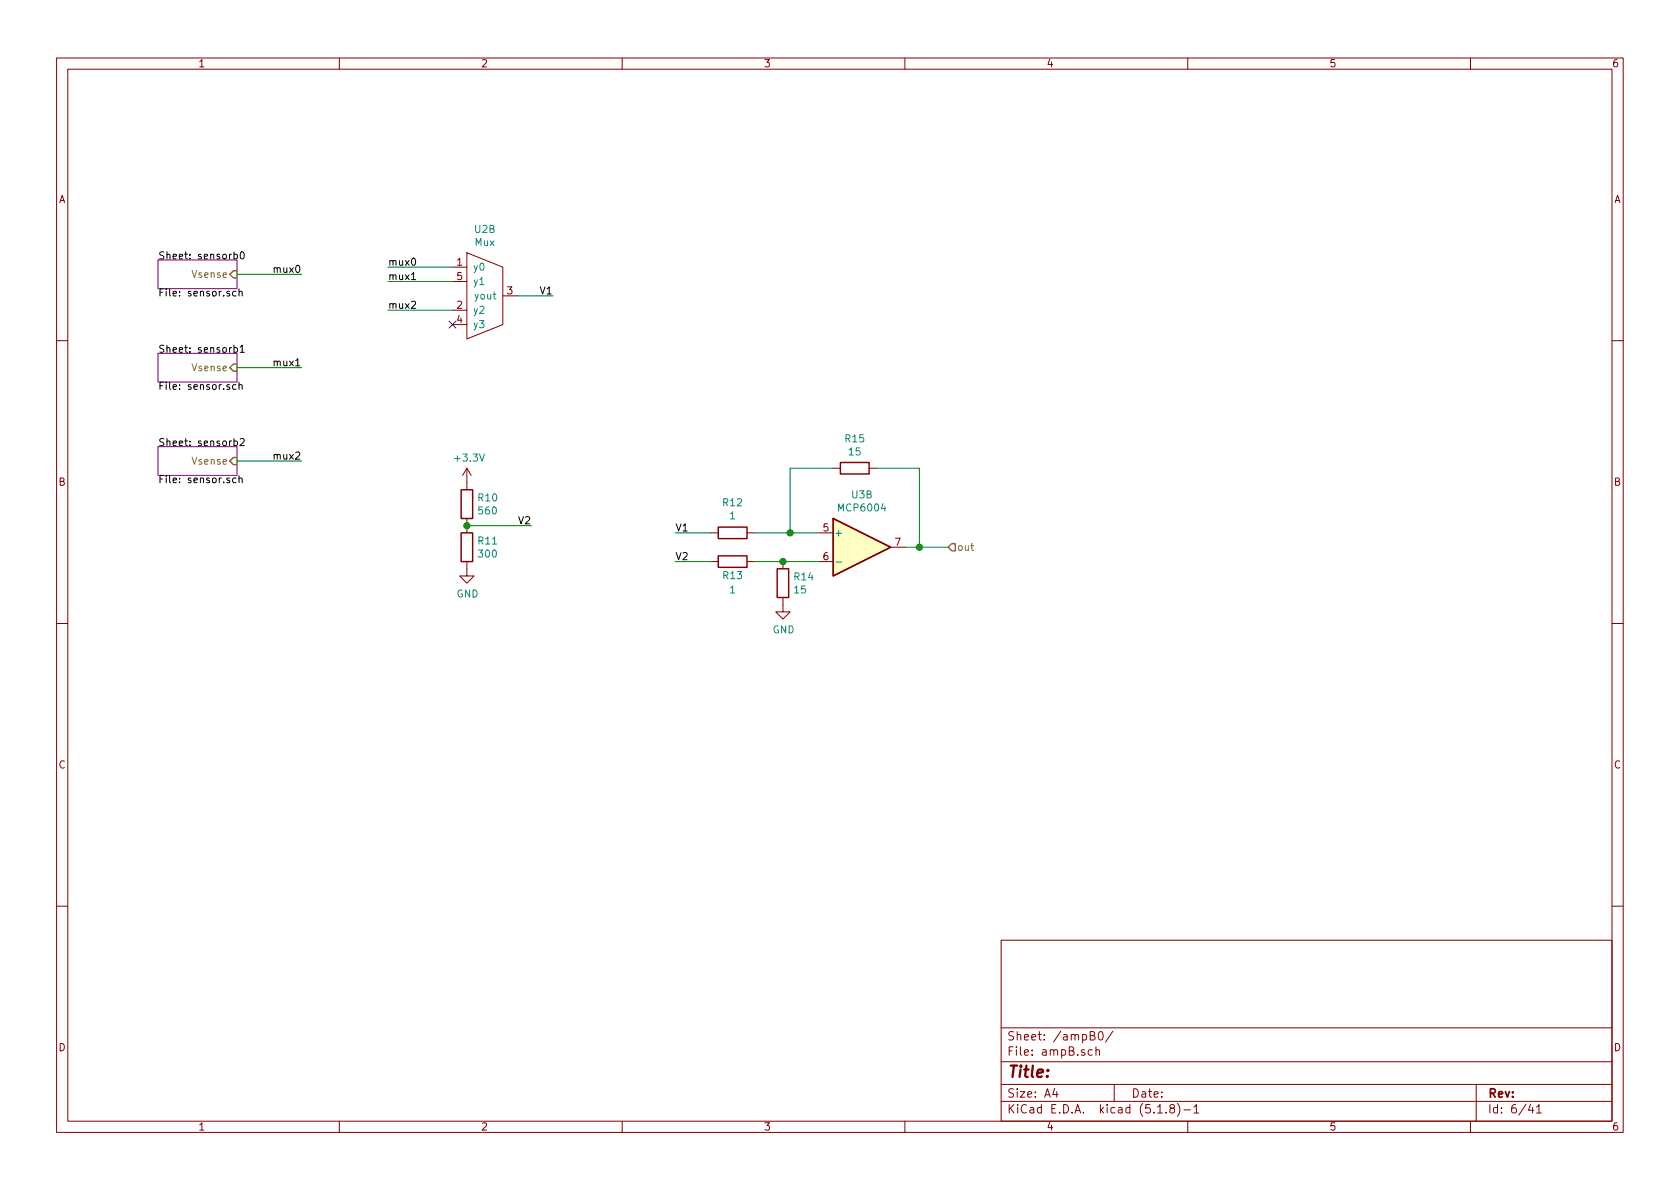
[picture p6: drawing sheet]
<svg xmlns="http://www.w3.org/2000/svg" width="297mm" height="210mm" viewBox="0 0 297 210" stroke-linecap="round" stroke-linejoin="round" font-family="sans-serif">
<g fill="none" stroke="#840000" stroke-width=".18">
<path d="M10 10.3h277v189.9h-277zM12 12.2h273v186.1h-273zM60 10.3v1.9M110 10.3v1.9M160 10.3v1.9M210 10.3v1.9M260 10.3v1.9M80 47.2h2.5M80 54.9h2.5M80 57.4h2.5M80 49.8h2.5M82.5 44.7l6.4 2.5v10.2l-6.4 2.5z"/>
<path d="M88.9 52.3h2.5M10 60.2h2M285 60.2h2M82.5 99.3v2.5h1.3l-1.3 1.3-1.2-1.3h1.2M82.5 82.8l-.7 1.3M82.5 82.8v3.8M82.5 91.7v2.5M82.5 82.8l.8 1.3M125.7 94.2h1.3M125.7 99.3h1.3M132.1 94.2h1.2M132.1 99.3h1.2"/>
<path d="M138.4 99.3v1.3M144.8 94.2h2.5M144.8 99.3h2.5M147.3 82.8h1.3M153.7 82.8h1.2M157.5 96.8h2.5M10 110.3h2M138.4 105.7v2.5h1.3l-1.3 1.3-1.2-1.3h1.2M285 110.3h2M10 160.2h2M177 166.3h108v32h-108zM285 160.2h2"/>
<path d="M60 198.3v1.9M110 198.3v1.9M160 198.3v1.9M177 194.8h108M177 191.8h108M177 187.8h108M177 181.8h108M186.5 192.5l-.4 1h1M186.8 193v1M192.8 183.1h.6l.1-.3-.1-.3-.6-.1v1.5h.5l.3-.3a.41 .41 0 0 0-.3-.5M193.1 185.7l-.4-.1-.3 .3 .1 .6 .2 .1 .4-.1M193.8 185.7a.37 .37 0 0 1 .6 .1v.8"/>
<path d="M193.8 185.1v1.5M194.3 182.6l.4-.2a.94 .94 0 0 1 0 1.5 .79 .79 0 0 1-.4-1.3zM196.8 182.3l-1.3 2M197 191.8v3M204.7 196.8h.8M206.2 196.7v.1M207.1 196l-.3-.3 .2-.3a.48 .48 0 0 1 .6 .1l-.1 .4a.52 .52 0 0 0-.6 .2 .52 .52 0 0 0 .1 .6l.4 .1 .2-.1 .1-.4-.3-.3M208.2 195.1a1.71 1.71 0 0 1 0 2.3M209.3 196.3h1.2M210 198.3v1.9M211.1 195.8l.4-.5v1.5M211.1 196.8h.9"/>
<path d="M260 198.3v1.9M261 191.8v6.5M270.6 195.2l-.3 1.1h.9M271 195.8v1M271.7 195.8l.4-.5v1.5M271.7 196.8h.8"/>
</g>
<path d="M27.9 46h14v5h-14zM27.9 79h14v5.1h-14zM27.9 62.5h14v5.1h-14z" fill="none" stroke="#840084" stroke-width=".18"/>
<g fill="none" stroke="#000" stroke-width=".18">
<path d="M41.4 45h.3l.3 .2-.1 .5h-.5M41.4 44.5v1.3M41.7 51.6l-.3-.1-.3 .2 .1 .6h.5M42.3 51.6l.2-.1 .2 .1 .1 .7M42.3 51.1v1.2M42.6 44.6l.1-.1a.67 .67 0 0 1 .5 .7 .67 .67 0 0 1-.5 .6l-.1-.1-.1-.4zM72.7 53.4l.5-.1 .2 .1 .1 .2-.1 .2-.7 .7h.8M72.7 49.4h.8M72.9 45.8l.2-.2a.67 .67 0 0 1 .4 .7 .67 .67 0 0 1-.4 .6l-.4-.5zM41.4 78h.3l.3 .2-.1 .6h-.5M41.4 61.5h.3l.3 .2-.1 .5h-.5M41.4 61v1.3"/>
<path d="M41.4 77.5v1.3M41.7 68.1l-.3-.1-.3 .2 .1 .6h.5M42.3 68.1l.2-.1 .2 .1 .1 .8M42.3 67.6v1.3M42.5 77.7l.5-.2 .2 .4-.1 .2-.7 .7h.8M42.5 61.4l.3-.4v1.3M42.5 62.3h.7M41.7 84.6l-.3-.1-.3 .3 .1 .5h.5M42.3 84.7l.2-.2 .2 .1 .1 .8M42.3 84.1v1.3"/>
</g>
<path d="M41.3 47.9h.6v1.2h-.6l-.7-.6zM41.3 64.4h.6v1.3h-.6l-.7-.7zM41.3 80.9h.6v1.3h-.6l-.7-.7zM168.3 96.1h.6v1.3h-.6l-.7-.6z" fill="none" stroke="#848400" stroke-width=".25"/>
<path d="M147.3 91.7l10.2 5.1-10.2 5z" fill="#ffffc2" stroke="#ffffc2" stroke-width=".18"/>
<path d="M81.5 94.2h2.1v5.1h-2.1zM81.5 86.6h2.1v5.1h-2.1zM127 98.3h5.1v2h-5.1zM127 93.2h5.1v2h-5.1zM147.3 91.7l10.2 5.1-10.2 5zM148.6 81.8h5.1v2h-5.1zM137.4 100.6h2v5.1h-2z" fill="none" stroke="#840000" stroke-width=".25"/>
<path d="M147.8 99.4h1" fill="none" stroke="#008484" stroke-width=".18"/>
<g fill="none" stroke="#008400" stroke-width=".18">
<path d="M41.9 48.5h11.4M68.6 49.8h11.4M68.6 54.9h11.4M68.6 47.2h11.4M91.4 52.3h6.4M41.9 65h11.4M41.9 81.5h11.4M82.5 93h11.5M119.4 94.2h6.3M119.4 99.3h6.3M133.3 94.2h11.5M133.3 99.3h11.5"/>
<path d="M147.3 82.8h-7.6v11.4M154.9 82.8h7.7v14M160 96.8h7.6"/>
</g>
<g fill="#008400" stroke="#008400" stroke-width=".25">
<circle cx="82.6" cy="93" r=".51"/>
<circle cx="162.6" cy="96.8" r=".51"/>
<circle cx="138.4" cy="99.3" r=".51"/>
<circle cx="139.7" cy="94.2" r=".51"/>
</g>
<path d="M79.4 56.8l1.2 1.2M80.6 56.8l-1.2 1.2" fill="none" stroke="#000084" stroke-width=".18"/>
<text font-size="2.8" fill="#840000" x="178" y="190.5">Title:</text>
<g font-size="2.1" fill="#840000">
<text x="178" y="184">Sheet: /ampB0/</text>
<text x="178" y="186.7">File: ampB.sch</text>
<text x="178" y="196.9">KiCad E.D.A. kicad (5.1.8)-1</text>
<text x="178" y="194.1">Size: A4</text>
<text x="200" y="194.1">Date:</text>
<text x="263" y="194.1">Rev:</text>
<text x="263" y="196.9">Id: 6/41</text>
</g>
<g font-size="1.8" fill="#840000">
<text x="35" y="11.9">1</text>
<text x="85" y="11.9">2</text>
<text x="135" y="11.9">3</text>
<text x="185" y="11.9">4</text>
<text x="235" y="11.9">5</text>
<text x="285" y="11.9">6</text>
<text x="10.4" y="35.9">A</text>
<text x="285.4" y="35.9">A</text>
<text x="80.8" y="47">1</text>
<text x="80.8" y="49.5">5</text>
<text x="89.7" y="52.1">3</text>
<text x="80.8" y="54.6">2</text>
<text x="80.8" y="57.1">4</text>
<text x="10.4" y="85.9">B</text>
<text x="285.4" y="85.9">B</text>
<text x="145.6" y="94">5</text>
<text x="145.6" y="99.1">6</text>
<text x="158.3" y="96.5">7</text>
<text x="10.4" y="135.9">C</text>
<text x="285.4" y="135.9">C</text>
<text x="10.4" y="185.9">D</text>
<text x="285.4" y="185.9">D</text>
<text x="35" y="199.9">1</text>
<text x="85" y="199.9">2</text>
<text x="135" y="199.9">3</text>
<text x="185" y="199.9">4</text>
<text x="235" y="199.9">5</text>
<text x="285" y="199.9">6</text>
</g>
<g font-size="1.8" fill="#008484">
<text x="84" y="41.2">U2B</text>
<text x="83.6" y="47.9">y0</text>
<text x="84" y="43.5">Mux</text>
<text x="83.6" y="50.4">y1</text>
<text x="84.2" y="53">yout</text>
<text x="83.6" y="55.5">y2</text>
<text x="83.6" y="58">y3</text>
<text x="80.6" y="81.6">+3.3V</text>
<text x="149.5" y="78.2">R15</text>
<text x="150.2" y="80.5">15</text>
<text x="84.6" y="88.7">R10</text>
<text x="127.9" y="89.5">R12</text>
<text x="150.6" y="88.1">U3B</text>
<text x="84.7" y="91">560</text>
<text x="129.1" y="91.8">1</text>
<text x="147.4" y="94.9">+</text>
<text x="148.5" y="90.4">MCP6004</text>
<text x="84.6" y="96.3">R11</text>
<text x="84.7" y="98.6">300</text>
<text x="80.7" y="105.7">GND</text>
<text x="127.9" y="102.4">R13</text>
<text x="129.1" y="104.9">1</text>
<text x="140.5" y="102.6">R14</text>
<text x="140.5" y="104.9">15</text>
<text x="136.6" y="112">GND</text>
</g>
<g font-size="1.8">
<text x="27.9" y="45.9">Sheet: sensorb0</text>
<text x="68.6" y="47">mux0</text>
<text x="27.9" y="52.4">File: sensor.sch</text>
<text x="48.7" y="48.3">mux0</text>
<text x="68.6" y="49.5">mux1</text>
<text x="95.6" y="52.1">V1</text>
<text x="68.6" y="54.6">mux2</text>
<text x="27.9" y="62.4">Sheet: sensorb1</text>
<text x="48.7" y="64.8">mux1</text>
<text x="27.9" y="68.9">File: sensor.sch</text>
<text x="27.9" y="78.9">Sheet: sensorb2</text>
<text x="48.7" y="81.3">mux2</text>
<text x="27.9" y="85.4">File: sensor.sch</text>
<text x="91.8" y="92.7">V2</text>
<text x="119.4" y="94">V1</text>
<text x="119.4" y="99.1">V2</text>
</g>
<g font-size="1.8" fill="#848400">
<text x="34.2" y="49.1">Vsense</text>
<text x="34.2" y="65.7">Vsense</text>
<text x="34.2" y="82.2">Vsense</text>
<text x="169.2" y="97.4">out</text>
</g>
</svg>
